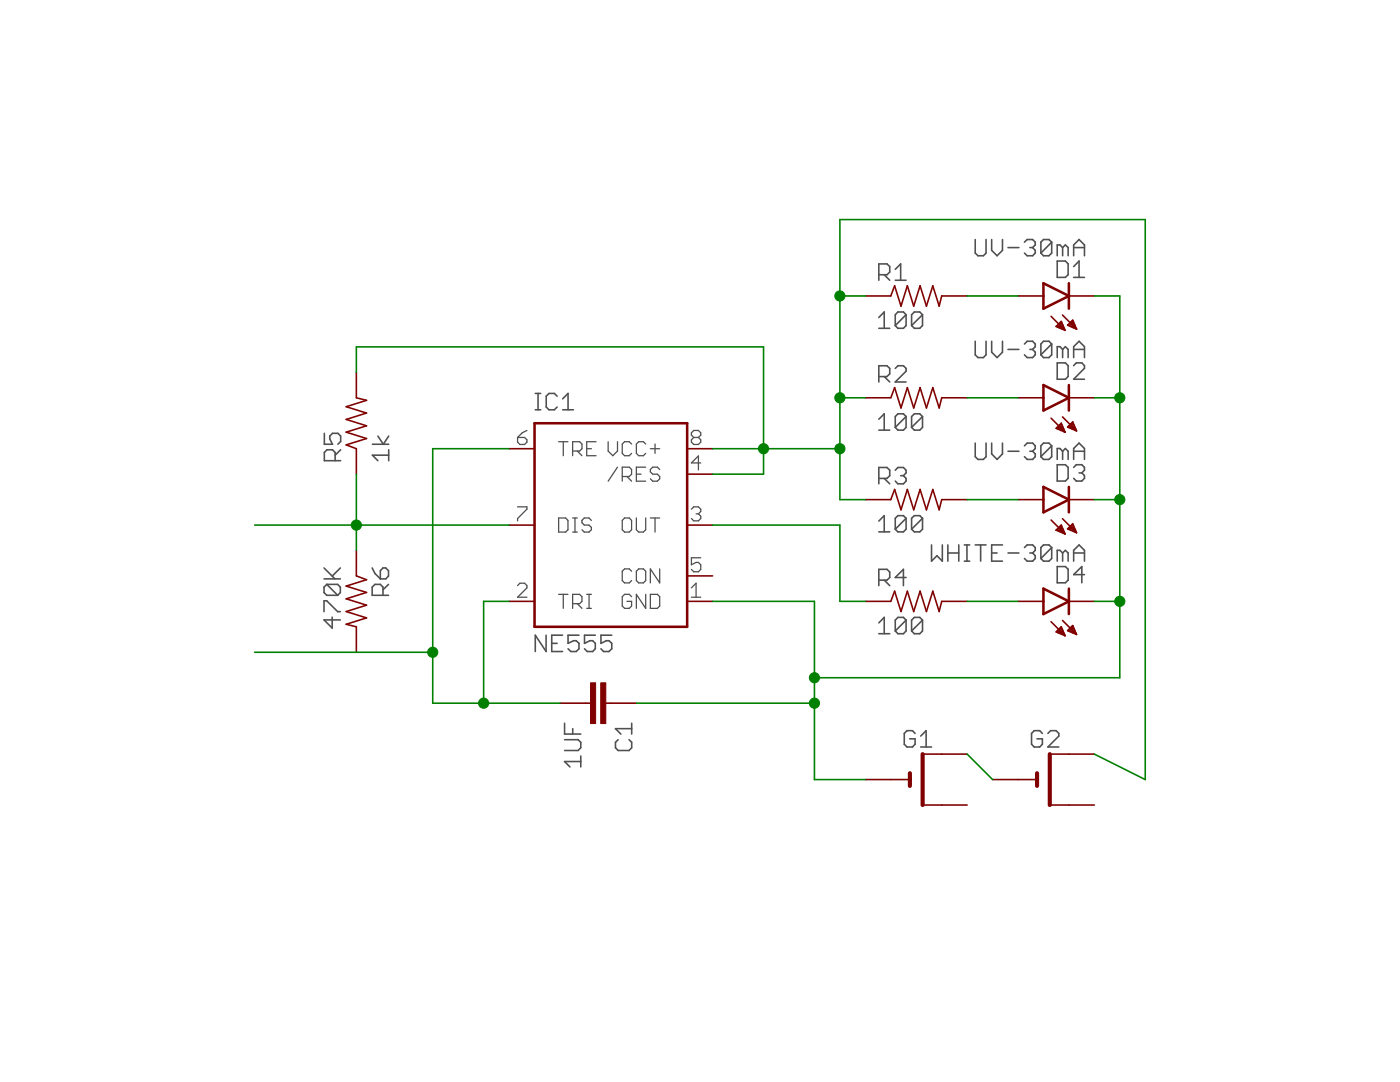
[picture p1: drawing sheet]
<?xml version="1.0" encoding="utf-8"?>
<!DOCTYPE eagle SYSTEM "eagle.dtd">
<!--
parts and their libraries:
SparkFun-Resistors: Licensing: Creative Commons ShareAlike 4.0 International - https://creativecommons.org/licenses/by-sa/4.0
-->
<eagle version="7.6.0">
<drawing>
<settings>
<setting alwaysvectorfont="yes"/>
<setting verticaltext="up"/>
</settings>
<grid distance="0.1" unitdist="inch" unit="inch" style="lines" multiple="1" display="no" altdistance="0.01" altunitdist="inch" altunit="inch"/>
<schematic xreflabel="%F%N/%S.%C%R" xrefpart="/%S.%C%R">
<libraries>
<library name="st-microelectronics">
<symbols>
<symbol name="NE555">
<wire x1="-7.62" y1="10.16" x2="-7.62" y2="-10.16" width="0.254" layer="94"/>
<wire x1="-7.62" y1="-10.16" x2="7.62" y2="-10.16" width="0.254" layer="94"/>
<wire x1="7.62" y1="-10.16" x2="7.62" y2="10.16" width="0.254" layer="94"/>
<wire x1="7.62" y1="10.16" x2="-7.62" y2="10.16" width="0.254" layer="94"/>
<text x="-7.62" y="11.43" size="1.778" layer="95">&gt;NAME</text>
<text x="-7.62" y="-12.7" size="1.778" layer="96">&gt;VALUE</text>
<pin name="TRE" x="-10.16" y="7.62" length="short" direction="in"/>
<pin name="OUT" x="10.16" y="0" length="short" direction="out" rot="R180"/>
<pin name="DIS" x="-10.16" y="0" length="short" direction="in"/>
<pin name="TRI" x="-10.16" y="-7.62" length="short" direction="in"/>
<pin name="VCC+" x="10.16" y="7.62" length="short" direction="pwr" rot="R180"/>
<pin name="GND" x="10.16" y="-7.62" length="short" direction="pwr" rot="R180"/>
<pin name="CON" x="10.16" y="-5.08" length="short" direction="in" rot="R180"/>
<pin name="/RES" x="10.16" y="5.08" length="short" direction="in" rot="R180"/>
</symbol>
</symbols>
<devicesets>
<deviceset name="NE555" prefix="IC">
<gates>
<gate name="G$1" symbol="NE555" x="60.96" y="-27.94"/>
</gates>
<devices>
<device name="" package="DIL-08">
<connects>
<connect gate="G$1" pin="/RES" pad="4"/>
<connect gate="G$1" pin="CON" pad="5"/>
<connect gate="G$1" pin="DIS" pad="7"/>
<connect gate="G$1" pin="GND" pad="1"/>
<connect gate="G$1" pin="OUT" pad="3"/>
<connect gate="G$1" pin="TRE" pad="6"/>
<connect gate="G$1" pin="TRI" pad="2"/>
<connect gate="G$1" pin="VCC+" pad="8"/>
</connects>
<technologies>
<technology name="">
<attribute name="MF" value="Arrow Electronics" constant="no"/>
<attribute name="MPN" value="NE555N" constant="no"/>
<attribute name="OC_FARNELL" value="1467742" constant="no"/>
<attribute name="OC_NEWARK" value="89K1486" constant="no"/>
</technology>
</technologies>
</device>
</devices>
</deviceset>
</devicesets>
</library>
<library name="SparkFun-Resistors">
<symbols>
<symbol name="RESISTOR">
<wire x1="-2.54" y1="0" x2="-2.159" y2="1.016" width="0.1524" layer="94"/>
<wire x1="-2.159" y1="1.016" x2="-1.524" y2="-1.016" width="0.1524" layer="94"/>
<wire x1="-1.524" y1="-1.016" x2="-0.889" y2="1.016" width="0.1524" layer="94"/>
<wire x1="-0.889" y1="1.016" x2="-0.254" y2="-1.016" width="0.1524" layer="94"/>
<wire x1="-0.254" y1="-1.016" x2="0.381" y2="1.016" width="0.1524" layer="94"/>
<wire x1="0.381" y1="1.016" x2="1.016" y2="-1.016" width="0.1524" layer="94"/>
<wire x1="1.016" y1="-1.016" x2="1.651" y2="1.016" width="0.1524" layer="94"/>
<wire x1="1.651" y1="1.016" x2="2.286" y2="-1.016" width="0.1524" layer="94"/>
<wire x1="2.286" y1="-1.016" x2="2.54" y2="0" width="0.1524" layer="94"/>
<text x="-3.81" y="1.4986" size="1.778" layer="95">&gt;NAME</text>
<text x="-3.81" y="-3.302" size="1.778" layer="96">&gt;VALUE</text>
<pin name="2" x="5.08" y="0" visible="off" length="short" direction="pas" swaplevel="1" rot="R180"/>
<pin name="1" x="-5.08" y="0" visible="off" length="short" direction="pas" swaplevel="1"/>
</symbol>
</symbols>
<devicesets>
<deviceset name="1KOHM-1/4W-5%(PTH)" prefix="R" uservalue="yes">
<gates>
<gate name="G$1" symbol="RESISTOR" x="0" y="0"/>
</gates>
<devices>
<device name="" package="AXIAL-0.3">
<connects>
<connect gate="G$1" pin="1" pad="P$1"/>
<connect gate="G$1" pin="2" pad="P$2"/>
</connects>
<technologies>
<technology name="">
<attribute name="PROD_ID" value="RES-08380" constant="no"/>
<attribute name="VALUE" value="1k" constant="no"/>
</technology>
</technologies>
</device>
<device name="HORIZ-KIT" package="AXIAL-0.3EZ">
<connects>
<connect gate="G$1" pin="1" pad="P$1"/>
<connect gate="G$1" pin="2" pad="P$2"/>
</connects>
<technologies>
<technology name="">
<attribute name="PROD_ID" value="RES-08380" constant="no"/>
<attribute name="VALUE" value="1k" constant="no"/>
</technology>
</technologies>
</device>
<device name="VERT" package="AXIAL-0.1">
<connects>
<connect gate="G$1" pin="1" pad="P$1"/>
<connect gate="G$1" pin="2" pad="P$2"/>
</connects>
<technologies>
<technology name="">
<attribute name="PROD_ID" value="RES-08380" constant="no"/>
<attribute name="VALUE" value="1k" constant="no"/>
</technology>
</technologies>
</device>
<device name="VERT-KIT" package="AXIAL-0.1EZ">
<connects>
<connect gate="G$1" pin="1" pad="P$1"/>
<connect gate="G$1" pin="2" pad="P$2"/>
</connects>
<technologies>
<technology name="">
<attribute name="PROD_ID" value="RES-08380" constant="no"/>
<attribute name="VALUE" value="1k" constant="no"/>
</technology>
</technologies>
</device>
</devices>
</deviceset>
</devicesets>
</library>
<library name="SparkFun-Capacitors">
<symbols>
<symbol name="CAP">
<wire x1="0" y1="2.54" x2="0" y2="2.032" width="0.1524" layer="94"/>
<wire x1="0" y1="0" x2="0" y2="0.508" width="0.1524" layer="94"/>
<text x="1.524" y="2.921" size="1.778" layer="95">&gt;NAME</text>
<text x="1.524" y="-2.159" size="1.778" layer="96">&gt;VALUE</text>
<rectangle x1="-2.032" y1="0.508" x2="2.032" y2="1.016" layer="94"/>
<rectangle x1="-2.032" y1="1.524" x2="2.032" y2="2.032" layer="94"/>
<pin name="1" x="0" y="5.08" visible="off" length="short" direction="pas" swaplevel="1" rot="R270"/>
<pin name="2" x="0" y="-2.54" visible="off" length="short" direction="pas" swaplevel="1" rot="R90"/>
</symbol>
</symbols>
<devicesets>
<deviceset name="CAP" prefix="C" uservalue="yes">
<gates>
<gate name="G$1" symbol="CAP" x="0" y="0"/>
</gates>
<devices>
<device name="PTH" package="CAP-PTH-SMALL">
<connects>
<connect gate="G$1" pin="1" pad="1"/>
<connect gate="G$1" pin="2" pad="2"/>
</connects>
<technologies>
<technology name=""/>
</technologies>
</device>
<device name="PTH2" package="CAP-PTH-SMALL2">
<connects>
<connect gate="G$1" pin="1" pad="1"/>
<connect gate="G$1" pin="2" pad="2"/>
</connects>
<technologies>
<technology name=""/>
</technologies>
</device>
<device name="0805" package="0805">
<connects>
<connect gate="G$1" pin="1" pad="1"/>
<connect gate="G$1" pin="2" pad="2"/>
</connects>
<technologies>
<technology name=""/>
</technologies>
</device>
<device name="PTH3" package="CAP-PTH-LARGE">
<connects>
<connect gate="G$1" pin="1" pad="1"/>
<connect gate="G$1" pin="2" pad="2"/>
</connects>
<technologies>
<technology name=""/>
</technologies>
</device>
<device name="SMD" package="GRM43D">
<connects>
<connect gate="G$1" pin="1" pad="A"/>
<connect gate="G$1" pin="2" pad="C"/>
</connects>
<technologies>
<technology name=""/>
</technologies>
</device>
<device name="0603-CAP" package="0603-CAP">
<connects>
<connect gate="G$1" pin="1" pad="1"/>
<connect gate="G$1" pin="2" pad="2"/>
</connects>
<technologies>
<technology name=""/>
</technologies>
</device>
<device name="0402-CAP" package="0402-CAP">
<connects>
<connect gate="G$1" pin="1" pad="1"/>
<connect gate="G$1" pin="2" pad="2"/>
</connects>
<technologies>
<technology name=""/>
</technologies>
</device>
<device name="PTH1" package="CAP-PTH-5MM">
<connects>
<connect gate="G$1" pin="1" pad="1"/>
<connect gate="G$1" pin="2" pad="2"/>
</connects>
<technologies>
<technology name=""/>
</technologies>
</device>
<device name="_" package="AXIAL-5MM">
<connects>
<connect gate="G$1" pin="1" pad="P$1"/>
<connect gate="G$1" pin="2" pad="P$2"/>
</connects>
<technologies>
<technology name=""/>
</technologies>
</device>
<device name="1210" package="1210">
<connects>
<connect gate="G$1" pin="1" pad="1"/>
<connect gate="G$1" pin="2" pad="2"/>
</connects>
<technologies>
<technology name=""/>
</technologies>
</device>
<device name="1206" package="1206">
<connects>
<connect gate="G$1" pin="1" pad="1"/>
<connect gate="G$1" pin="2" pad="2"/>
</connects>
<technologies>
<technology name=""/>
</technologies>
</device>
<device name="ASMD" package="CTZ3">
<connects>
<connect gate="G$1" pin="1" pad="+"/>
<connect gate="G$1" pin="2" pad="-"/>
</connects>
<technologies>
<technology name=""/>
</technologies>
</device>
<device name="KIT" package="CAP-PTH-SMALL-KIT">
<connects>
<connect gate="G$1" pin="1" pad="1"/>
<connect gate="G$1" pin="2" pad="2"/>
</connects>
<technologies>
<technology name=""/>
</technologies>
</device>
<device name="EZ" package="CAP-PTH-SMALLEZ">
<connects>
<connect gate="G$1" pin="1" pad="1"/>
<connect gate="G$1" pin="2" pad="2"/>
</connects>
<technologies>
<technology name=""/>
</technologies>
</device>
</devices>
</deviceset>
</devicesets>
</library>
<library name="adafruit">
<symbols>
<symbol name="3V">
<wire x1="-0.635" y1="0.635" x2="-0.635" y2="0" width="0.4064" layer="94"/>
<wire x1="-2.54" y1="0" x2="-0.635" y2="0" width="0.1524" layer="94"/>
<wire x1="-0.635" y1="0" x2="-0.635" y2="-0.635" width="0.4064" layer="94"/>
<wire x1="0.635" y1="2.54" x2="2.54" y2="2.54" width="0.1524" layer="94"/>
<wire x1="0.635" y1="2.54" x2="0.635" y2="-2.54" width="0.4064" layer="94"/>
<wire x1="0.635" y1="-2.54" x2="2.54" y2="-2.54" width="0.1524" layer="94"/>
<text x="-1.27" y="3.175" size="1.778" layer="95">&gt;NAME</text>
<text x="-1.27" y="-5.08" size="1.778" layer="96">&gt;VALUE</text>
<pin name="+" x="5.08" y="2.54" visible="off" length="short" direction="pas" rot="R180"/>
<pin name="-" x="-5.08" y="0" visible="off" length="short" direction="pas"/>
<pin name="+1" x="5.08" y="-2.54" visible="off" length="short" direction="pas" rot="R180"/>
</symbol>
</symbols>
<devicesets>
<deviceset name="CR2032" uservalue="yes">
<gates>
<gate name="G$1" symbol="3V" x="0" y="0"/>
</gates>
<devices>
<device name="SMT" package="CR2032-SMD">
<connects>
<connect gate="G$1" pin="+" pad="+$1"/>
<connect gate="G$1" pin="+1" pad="+$2"/>
<connect gate="G$1" pin="-" pad="-"/>
</connects>
<technologies>
<technology name=""/>
</technologies>
</device>
<device name="THM" package="CR2032-THRU">
<connects>
<connect gate="G$1" pin="+" pad="+1"/>
<connect gate="G$1" pin="+1" pad="+2"/>
<connect gate="G$1" pin="-" pad="-"/>
</connects>
<technologies>
<technology name=""/>
</technologies>
</device>
<device name="" package="CR2032-EDIT">
<connects>
<connect gate="G$1" pin="+" pad="+1"/>
<connect gate="G$1" pin="+1" pad="+2"/>
<connect gate="G$1" pin="-" pad="-"/>
</connects>
<technologies>
<technology name=""/>
</technologies>
</device>
</devices>
</deviceset>
</devicesets>
</library>
<library name="matt">
<symbols>
<symbol name="LED">
<wire x1="1.27" y1="0" x2="0" y2="-2.54" width="0.254" layer="94"/>
<wire x1="0" y1="-2.54" x2="-1.27" y2="0" width="0.254" layer="94"/>
<wire x1="1.27" y1="-2.54" x2="0" y2="-2.54" width="0.254" layer="94"/>
<wire x1="0" y1="-2.54" x2="-1.27" y2="-2.54" width="0.254" layer="94"/>
<wire x1="1.27" y1="0" x2="0" y2="0" width="0.254" layer="94"/>
<wire x1="0" y1="0" x2="-1.27" y2="0" width="0.254" layer="94"/>
<wire x1="-2.032" y1="-0.762" x2="-3.429" y2="-2.159" width="0.1524" layer="94"/>
<wire x1="-1.905" y1="-1.905" x2="-3.302" y2="-3.302" width="0.1524" layer="94"/>
<text x="3.556" y="-4.572" size="1.778" layer="95" rot="R90">&gt;NAME</text>
<text x="5.715" y="-4.572" size="1.778" layer="96" rot="R90">&gt;VALUE</text>
<pin name="C" x="0" y="-5.08" visible="off" length="short" direction="pas" rot="R90"/>
<pin name="A" x="0" y="2.54" visible="off" length="short" direction="pas" rot="R270"/>
<polygon width="0.1524" layer="94">
<vertex x="-3.429" y="-2.159"/>
<vertex x="-3.048" y="-1.27"/>
<vertex x="-2.54" y="-1.778"/>
</polygon>
<polygon width="0.1524" layer="94">
<vertex x="-3.302" y="-3.302"/>
<vertex x="-2.921" y="-2.413"/>
<vertex x="-2.413" y="-2.921"/>
</polygon>
</symbol>
</symbols>
<devicesets>
<deviceset name="LED" prefix="D" uservalue="yes">
<gates>
<gate name="G$1" symbol="LED" x="0" y="0"/>
</gates>
<devices>
<device name="5MM" package="LED5MM">
<connects>
<connect gate="G$1" pin="A" pad="A"/>
<connect gate="G$1" pin="C" pad="K"/>
</connects>
<technologies>
<technology name=""/>
</technologies>
</device>
<device name="3MM" package="LED3MM">
<connects>
<connect gate="G$1" pin="A" pad="A"/>
<connect gate="G$1" pin="C" pad="K"/>
</connects>
<technologies>
<technology name="">
<attribute name="PROD_ID" value="DIO-08794" constant="no"/>
</technology>
</technologies>
</device>
<device name="1206" package="LED-1206">
<connects>
<connect gate="G$1" pin="A" pad="A"/>
<connect gate="G$1" pin="C" pad="C"/>
</connects>
<technologies>
<technology name=""/>
</technologies>
</device>
<device name="0603" package="LED-0603">
<connects>
<connect gate="G$1" pin="A" pad="A"/>
<connect gate="G$1" pin="C" pad="C"/>
</connects>
<technologies>
<technology name=""/>
</technologies>
</device>
<device name="10MM" package="LED10MM">
<connects>
<connect gate="G$1" pin="A" pad="A"/>
<connect gate="G$1" pin="C" pad="C"/>
</connects>
<technologies>
<technology name=""/>
</technologies>
</device>
<device name="-FKIT-1206" package="FKIT-LED-1206">
<connects>
<connect gate="G$1" pin="A" pad="A"/>
<connect gate="G$1" pin="C" pad="C"/>
</connects>
<technologies>
<technology name=""/>
</technologies>
</device>
<device name="-3MM-NO_SILK" package="LED3MM-NS">
<connects>
<connect gate="G$1" pin="A" pad="A"/>
<connect gate="G$1" pin="C" pad="K"/>
</connects>
<technologies>
<technology name=""/>
</technologies>
</device>
<device name="5MM-KIT" package="LED5MM-KIT">
<connects>
<connect gate="G$1" pin="A" pad="A"/>
<connect gate="G$1" pin="C" pad="K"/>
</connects>
<technologies>
<technology name=""/>
</technologies>
</device>
<device name="1206-BOTTOM" package="LED-1206-BOTTOM">
<connects>
<connect gate="G$1" pin="A" pad="A"/>
<connect gate="G$1" pin="C" pad="C"/>
</connects>
<technologies>
<technology name=""/>
</technologies>
</device>
<device name="" package="LED5MM_ANYSIDES">
<connects>
<connect gate="G$1" pin="A" pad="A"/>
<connect gate="G$1" pin="C" pad="K"/>
</connects>
<technologies>
<technology name=""/>
</technologies>
</device>
</devices>
</deviceset>
</devicesets>
</library>
</libraries>
<attributes>
</attributes>
<variantdefs>
</variantdefs>
<classes>
<class number="0" name="default" width="0" drill="0">
</class>
</classes>
<parts>
<part name="IC1" library="st-microelectronics" deviceset="NE555" device=""/>
<part name="R1" library="SparkFun-Resistors" deviceset="1KOHM-1/4W-5%(PTH)" device="HORIZ-KIT" value="100"/>
<part name="R5" library="SparkFun-Resistors" deviceset="1KOHM-1/4W-5%(PTH)" device="HORIZ-KIT" value="1k"/>
<part name="R2" library="SparkFun-Resistors" deviceset="1KOHM-1/4W-5%(PTH)" device="HORIZ-KIT" value="100"/>
<part name="R3" library="SparkFun-Resistors" deviceset="1KOHM-1/4W-5%(PTH)" device="HORIZ-KIT" value="100"/>
<part name="R4" library="SparkFun-Resistors" deviceset="1KOHM-1/4W-5%(PTH)" device="HORIZ-KIT" value="100"/>
<part name="G1" library="adafruit" deviceset="CR2032" device=""/>
<part name="G2" library="adafruit" deviceset="CR2032" device=""/>
<part name="D1" library="matt" deviceset="LED" device="" value="UV-30mA"/>
<part name="D2" library="matt" deviceset="LED" device="" value="UV-30mA"/>
<part name="D3" library="matt" deviceset="LED" device="" value="UV-30mA"/>
<part name="D4" library="matt" deviceset="LED" device="" value="WHITE-30mA"/>
<part name="C1" library="SparkFun-Capacitors" deviceset="CAP" device="_" value="1UF"/>
<part name="R6" library="SparkFun-Resistors" deviceset="1KOHM-1/4W-5%(PTH)" device="HORIZ-KIT" value="470K"/>
</parts>
<sheets>
<sheet>
<plain>
</plain>
<instances>
<instance part="IC1" gate="G$1" x="15.24" y="53.34"/>
<instance part="R1" gate="G$1" x="45.72" y="76.2"/>
<instance part="R5" gate="G$1" x="-10.16" y="63.5" rot="R90"/>
<instance part="R2" gate="G$1" x="45.72" y="66.04"/>
<instance part="R3" gate="G$1" x="45.72" y="55.88"/>
<instance part="R4" gate="G$1" x="45.72" y="45.72"/>
<instance part="G1" gate="G$1" x="45.72" y="27.94"/>
<instance part="G2" gate="G$1" x="58.42" y="27.94"/>
<instance part="D1" gate="G$1" x="58.42" y="76.2" rot="R90"/>
<instance part="D2" gate="G$1" x="58.42" y="66.04" rot="R90"/>
<instance part="D3" gate="G$1" x="58.42" y="55.88" rot="R90"/>
<instance part="D4" gate="G$1" x="58.42" y="45.72" rot="R90"/>
<instance part="C1" gate="G$1" x="12.7" y="35.56" rot="R270"/>
<instance part="R6" gate="G$1" x="-10.16" y="45.72" rot="R270"/>
</instances>
<busses>
</busses>
<nets>
<net name="GND" class="0">
<segment>
<pinref part="IC1" gate="G$1" pin="GND"/>
<wire x1="25.4" y1="45.72" x2="35.56" y2="45.72" width="0.1524" layer="91"/>
<wire x1="35.56" y1="45.72" x2="35.56" y2="38.1" width="0.1524" layer="91"/>
<pinref part="G1" gate="G$1" pin="-"/>
<wire x1="35.56" y1="38.1" x2="35.56" y2="35.56" width="0.1524" layer="91"/>
<wire x1="35.56" y1="35.56" x2="35.56" y2="27.94" width="0.1524" layer="91"/>
<wire x1="35.56" y1="27.94" x2="40.64" y2="27.94" width="0.1524" layer="91"/>
<wire x1="66.04" y1="55.88" x2="66.04" y2="45.72" width="0.1524" layer="91"/>
<wire x1="66.04" y1="45.72" x2="66.04" y2="38.1" width="0.1524" layer="91"/>
<wire x1="66.04" y1="38.1" x2="35.56" y2="38.1" width="0.1524" layer="91"/>
<junction x="35.56" y="38.1"/>
<pinref part="D1" gate="G$1" pin="C"/>
<wire x1="66.04" y1="55.88" x2="66.04" y2="66.04" width="0.1524" layer="91"/>
<wire x1="66.04" y1="66.04" x2="66.04" y2="76.2" width="0.1524" layer="91"/>
<wire x1="66.04" y1="76.2" x2="63.5" y2="76.2" width="0.1524" layer="91"/>
<junction x="66.04" y="66.04"/>
<junction x="66.04" y="55.88"/>
<pinref part="D3" gate="G$1" pin="C"/>
<wire x1="66.04" y1="55.88" x2="63.5" y2="55.88" width="0.1524" layer="91"/>
<pinref part="D2" gate="G$1" pin="C"/>
<wire x1="66.04" y1="66.04" x2="63.5" y2="66.04" width="0.1524" layer="91"/>
<junction x="35.56" y="35.56"/>
<wire x1="35.56" y1="35.56" x2="17.78" y2="35.56" width="0.1524" layer="91"/>
<pinref part="C1" gate="G$1" pin="1"/>
<pinref part="D4" gate="G$1" pin="C"/>
<wire x1="63.5" y1="45.72" x2="66.04" y2="45.72" width="0.1524" layer="91"/>
<junction x="66.04" y="45.72"/>
</segment>
</net>
<net name="N$2" class="0">
<segment>
<pinref part="R4" gate="G$1" pin="2"/>
<pinref part="D4" gate="G$1" pin="A"/>
<wire x1="50.8" y1="45.72" x2="55.88" y2="45.72" width="0.1524" layer="91"/>
</segment>
</net>
<net name="N$3" class="0">
<segment>
<pinref part="R3" gate="G$1" pin="2"/>
<pinref part="D3" gate="G$1" pin="A"/>
<wire x1="50.8" y1="55.88" x2="55.88" y2="55.88" width="0.1524" layer="91"/>
</segment>
</net>
<net name="N$4" class="0">
<segment>
<pinref part="R2" gate="G$1" pin="2"/>
<pinref part="D2" gate="G$1" pin="A"/>
<wire x1="50.8" y1="66.04" x2="55.88" y2="66.04" width="0.1524" layer="91"/>
</segment>
</net>
<net name="N$5" class="0">
<segment>
<pinref part="R1" gate="G$1" pin="2"/>
<pinref part="D1" gate="G$1" pin="A"/>
<wire x1="50.8" y1="76.2" x2="55.88" y2="76.2" width="0.1524" layer="91"/>
</segment>
</net>
<net name="THRESHOLD" class="0">
<segment>
<pinref part="IC1" gate="G$1" pin="TRI"/>
<wire x1="5.08" y1="45.72" x2="2.54" y2="45.72" width="0.1524" layer="91"/>
<wire x1="2.54" y1="45.72" x2="2.54" y2="35.56" width="0.1524" layer="91"/>
<pinref part="C1" gate="G$1" pin="2"/>
<wire x1="-2.54" y1="40.64" x2="-2.54" y2="35.56" width="0.1524" layer="91"/>
<wire x1="-2.54" y1="35.56" x2="10.16" y2="35.56" width="0.1524" layer="91"/>
<pinref part="IC1" gate="G$1" pin="TRE"/>
<wire x1="-2.54" y1="40.64" x2="-2.54" y2="60.96" width="0.1524" layer="91"/>
<wire x1="-2.54" y1="60.96" x2="5.08" y2="60.96" width="0.1524" layer="91"/>
<junction x="2.54" y="35.56"/>
<pinref part="R6" gate="G$1" pin="2"/>
<wire x1="-2.54" y1="40.64" x2="-10.16" y2="40.64" width="0.1524" layer="91"/>
<junction x="-2.54" y="40.64"/>
<wire x1="-10.16" y1="40.64" x2="-20.32" y2="40.64" width="0.1524" layer="91"/>
</segment>
</net>
<net name="VCC" class="0">
<segment>
<wire x1="38.1" y1="83.82" x2="68.58" y2="83.82" width="0.1524" layer="91"/>
<wire x1="68.58" y1="83.82" x2="68.58" y2="27.94" width="0.1524" layer="91"/>
<wire x1="68.58" y1="27.94" x2="63.5" y2="30.48" width="0.1524" layer="91"/>
<pinref part="IC1" gate="G$1" pin="VCC+"/>
<wire x1="38.1" y1="60.96" x2="30.48" y2="60.96" width="0.1524" layer="91"/>
<pinref part="R1" gate="G$1" pin="1"/>
<wire x1="30.48" y1="60.96" x2="25.4" y2="60.96" width="0.1524" layer="91"/>
<wire x1="38.1" y1="76.2" x2="40.64" y2="76.2" width="0.1524" layer="91"/>
<pinref part="R2" gate="G$1" pin="1"/>
<wire x1="38.1" y1="66.04" x2="38.1" y2="76.2" width="0.1524" layer="91"/>
<wire x1="40.64" y1="66.04" x2="38.1" y2="66.04" width="0.1524" layer="91"/>
<junction x="38.1" y="66.04"/>
<wire x1="38.1" y1="60.96" x2="38.1" y2="66.04" width="0.1524" layer="91"/>
<junction x="38.1" y="76.2"/>
<wire x1="38.1" y1="76.2" x2="38.1" y2="83.82" width="0.1524" layer="91"/>
<pinref part="G2" gate="G$1" pin="+"/>
<pinref part="IC1" gate="G$1" pin="/RES"/>
<wire x1="25.4" y1="58.42" x2="30.48" y2="58.42" width="0.1524" layer="91"/>
<wire x1="30.48" y1="58.42" x2="30.48" y2="60.96" width="0.1524" layer="91"/>
<wire x1="30.48" y1="60.96" x2="30.48" y2="71.12" width="0.1524" layer="91"/>
<wire x1="30.48" y1="71.12" x2="-10.16" y2="71.12" width="0.1524" layer="91"/>
<pinref part="R5" gate="G$1" pin="2"/>
<wire x1="-10.16" y1="71.12" x2="-10.16" y2="68.58" width="0.1524" layer="91"/>
<junction x="30.48" y="60.96"/>
<wire x1="38.1" y1="60.96" x2="38.1" y2="55.88" width="0.1524" layer="91"/>
<pinref part="R3" gate="G$1" pin="1"/>
<wire x1="38.1" y1="55.88" x2="40.64" y2="55.88" width="0.1524" layer="91"/>
<junction x="38.1" y="60.96"/>
</segment>
</net>
<net name="OUT" class="0">
<segment>
<pinref part="IC1" gate="G$1" pin="OUT"/>
<wire x1="25.4" y1="53.34" x2="38.1" y2="53.34" width="0.1524" layer="91"/>
<wire x1="38.1" y1="53.34" x2="38.1" y2="45.72" width="0.1524" layer="91"/>
<pinref part="R4" gate="G$1" pin="1"/>
<wire x1="38.1" y1="45.72" x2="40.64" y2="45.72" width="0.1524" layer="91"/>
</segment>
</net>
<net name="N$9" class="0">
<segment>
<pinref part="G1" gate="G$1" pin="+"/>
<pinref part="G2" gate="G$1" pin="-"/>
<wire x1="53.34" y1="27.94" x2="50.8" y2="30.48" width="0.1524" layer="91"/>
</segment>
</net>
<net name="DISCHARGE" class="0">
<segment>
<pinref part="IC1" gate="G$1" pin="DIS"/>
<wire x1="5.08" y1="53.34" x2="-10.16" y2="53.34" width="0.1524" layer="91"/>
<wire x1="-10.16" y1="53.34" x2="-10.16" y2="50.8" width="0.1524" layer="91"/>
<pinref part="R6" gate="G$1" pin="1"/>
<wire x1="-10.16" y1="53.34" x2="-20.32" y2="53.34" width="0.1524" layer="91"/>
<pinref part="R5" gate="G$1" pin="1"/>
<wire x1="-10.16" y1="53.34" x2="-10.16" y2="58.42" width="0.1524" layer="91"/>
<junction x="-10.16" y="53.34"/>
</segment>
</net>
</nets>
</sheet>
</sheets>
</schematic>
</drawing>
</eagle>
